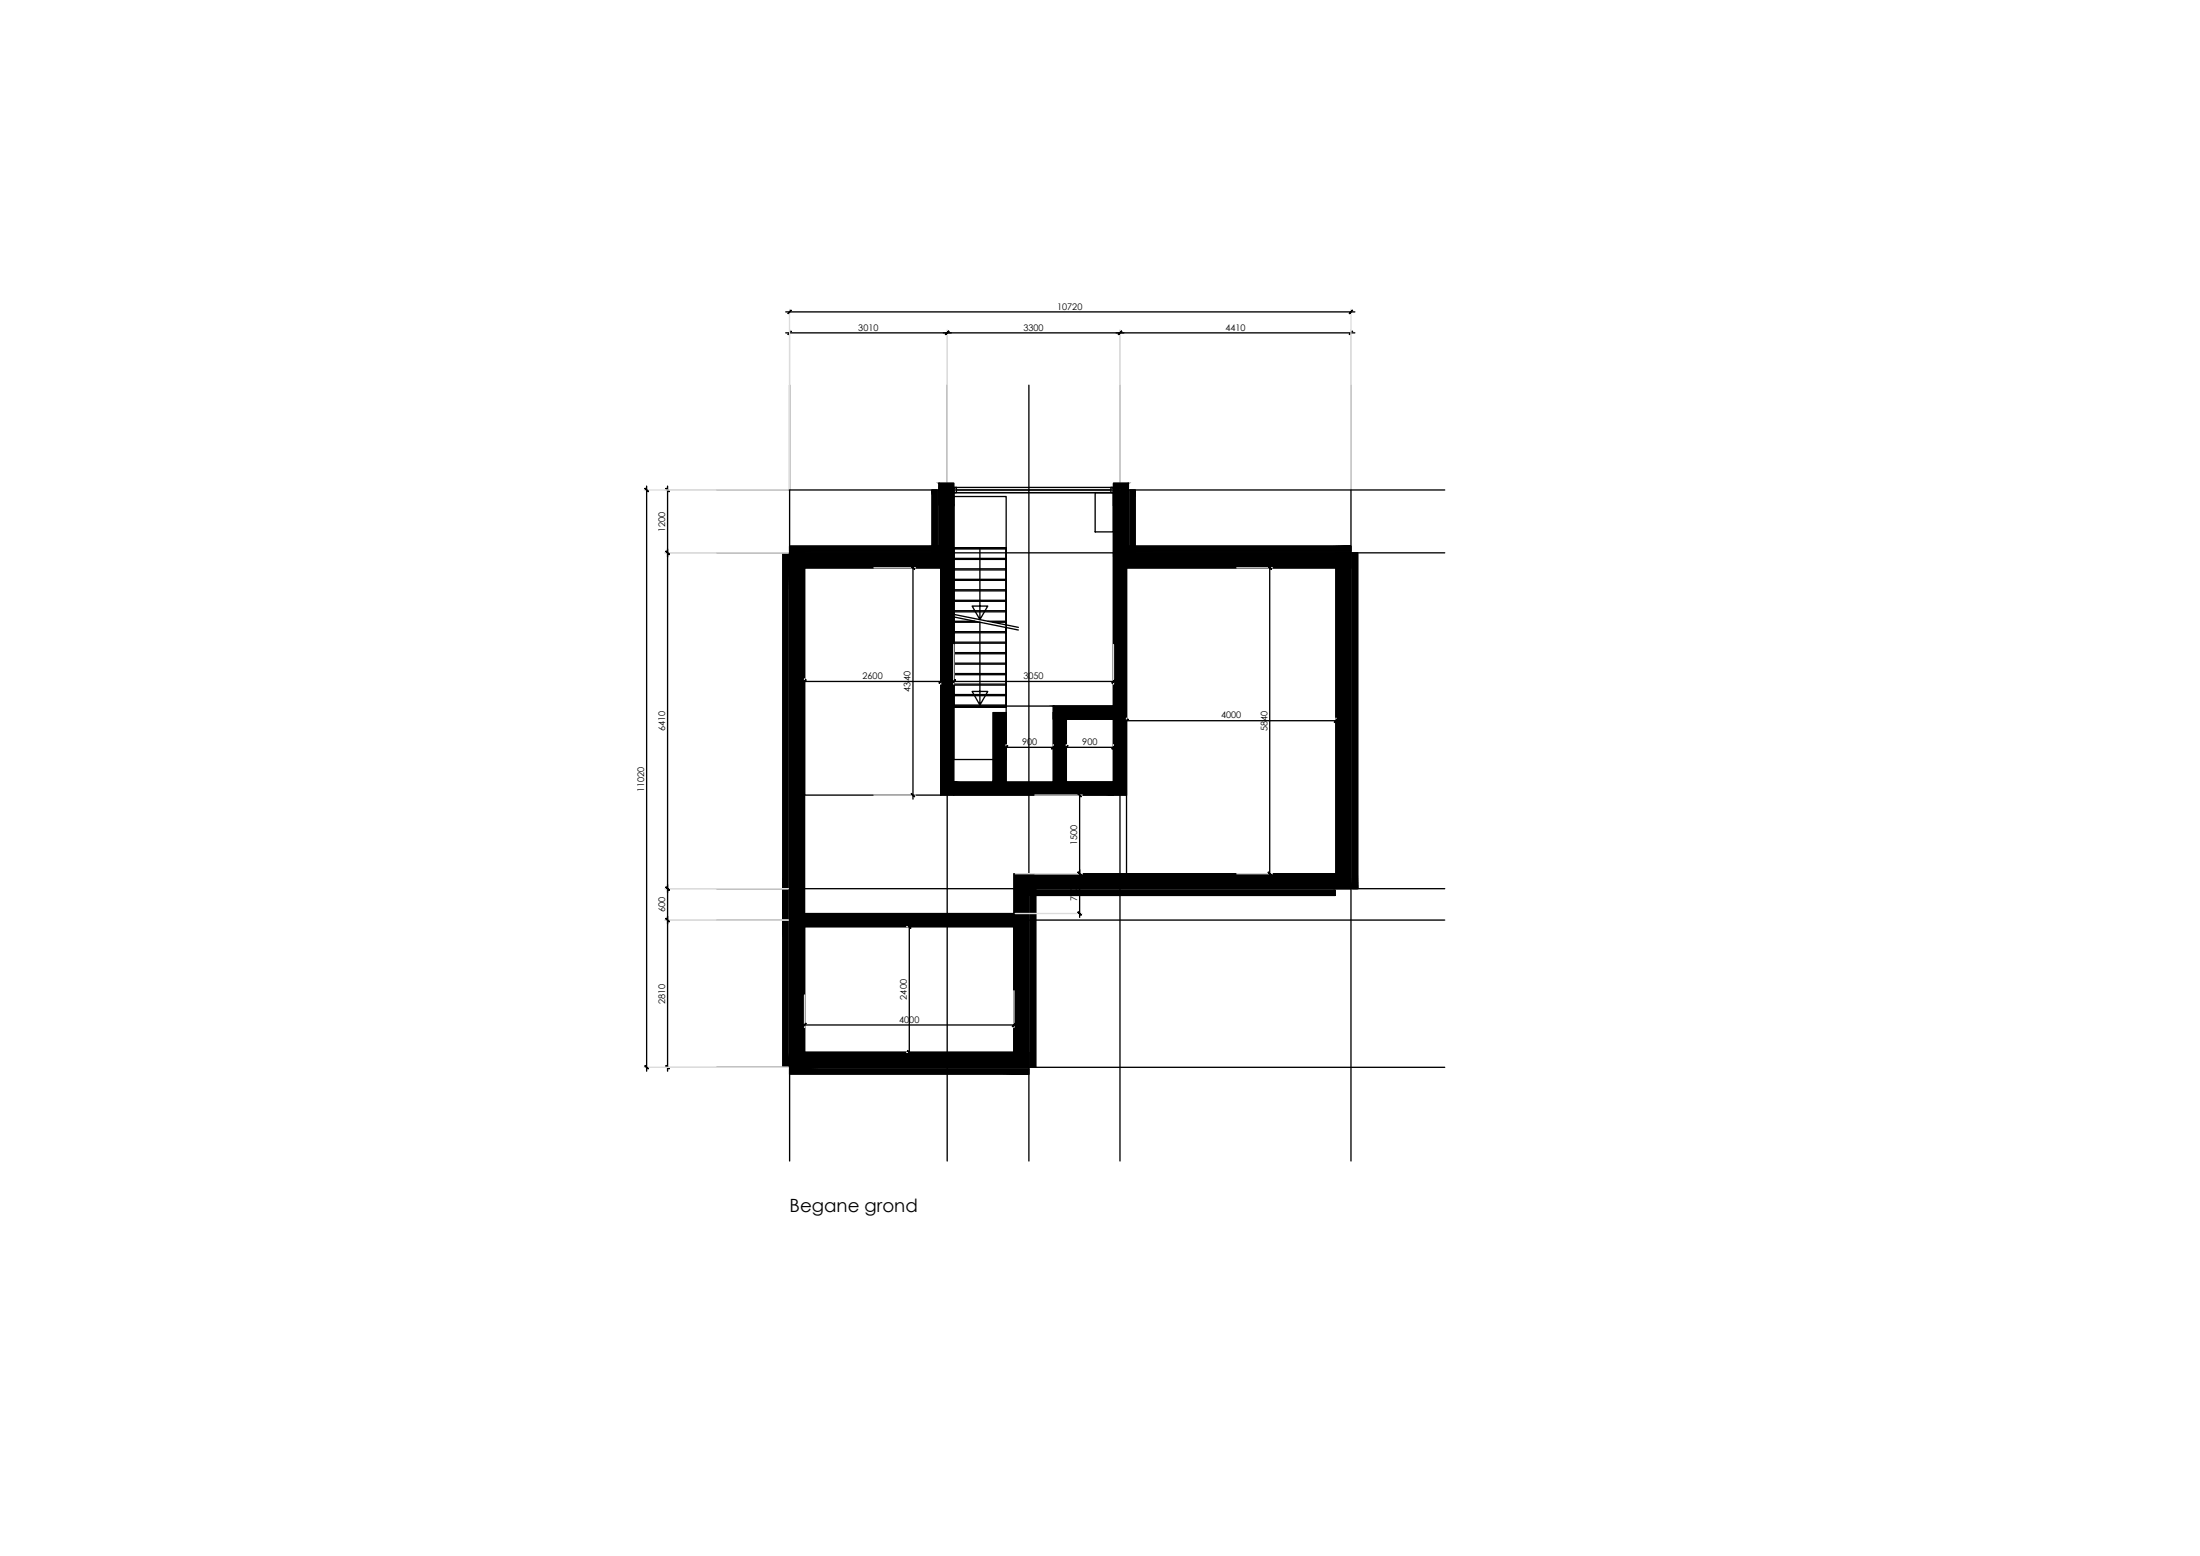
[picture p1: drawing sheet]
<svg xmlns="http://www.w3.org/2000/svg" width="420mm" height="297mm" viewBox="0 0 420 297" stroke-linecap="round" stroke-linejoin="round" font-family="sans-serif">
<!-- layer: 25 -->
<g fill="none" stroke="#000" stroke-width=".25">
<path d="M178 93.5h1v12h-1zM179.3 93.5h2.8v12h-2.8zM179.3 93.5h2.8v2.9h-2.8zM179.3 92.2h2.8v1h-2.8zM182.1 93h30.5v1h-30.5zM182.1 93h.6v1h-.6zM182.7 93.5h29.5M212.2 93h.4v1h-.4zM212.6 93.5h2.9v12h-2.9zM212.6 93.5h2.9v2.9h-2.9zM212.6 92.2h2.9v1h-2.9zM215.8 93.5h1v12h-1z"/>
<path d="M149.5 105.5h1v70.1h-1zM150.8 105.5h2.9v70.1h-2.9zM150.8 105.5h28.8v2.9h-28.8zM150.8 104.2h28.8v1h-28.8zM179.6 105.5h2.5v46.3h-2.5zM212.6 105.5h2.5v46.3h-2.5zM213.9 105.5h44.1v2.9h-44.1zM213.9 104.2h44.1v1h-44.1zM255.2 105.5h2.8v64.2h-2.8zM258.3 105.5h1v64.2h-1zM189.7 136h2.5v13.3h-2.5zM201.2 136h2.5v13.3h-2.5z"/>
<path d="M201.2 134.8h11.4v2.5h-11.4zM182.1 149.3h30.5v2.5h-30.5zM149.5 175.6h1v28.2h-1zM150.8 175.6h2.9v28.2h-2.9zM153.7 174.4h39.9v2.5h-39.9zM193.6 166.8h2.9v37h-2.9zM194.1 166.8h60.9v2.9h-60.9zM194.1 169.9h60.9v1h-60.9zM196.8 166.8h1v37h-1zM150.8 200.9h45.7v2.9h-45.7zM150.8 204h45.7v1h-45.7z"/>
</g>
<!-- layer: 0 -->
<g fill="#000" stroke="#000" stroke-width=".19">
<path d="M151.1 59.2l-.6 .7zM150.5 59.8l.6-.6z"/>
<path d="M258.3 59.2l-.6 .7zM258.3 59.2l-.6 .7z"/>
<path d="M151.1 63.2l-.6 .7zM150.5 63.8l.6-.6z"/>
<path d="M180.6 63.8l.6-.6zM181.2 63.2l-.6 .7z"/>
<path d="M181.2 63.2l-.6 .7zM180.6 63.8l.6-.6z"/>
<path d="M213.6 63.8l.6-.6zM214.2 63.2l-.6 .7z"/>
<path d="M214.2 63.2l-.6 .7zM214.2 63.2l-.6 .7z"/>
<path d="M257.7 63.8l.6-.6zM258.3 63.2l-.6 .7z"/>
<path d="M123.2 93.3l.6 .5zM123.2 93.3l.6 .5z"/>
<path d="M127.2 93.3l.6 .5zM127.2 93.3l.6 .5z"/>
<path d="M178 93.5h1v12zM178 93.5v12h1z"/>
<path d="M179.3 93.5v2.9h2.8zM179.3 93.5h2.8v2.9z"/>
<path d="M179.3 92.2v1h2.8zM179.3 92.2h2.8v1z"/>
<path d="M179.3 93.5h2.8v12zM179.3 93.5v12h2.8z"/>
<path d="M212.6 93.5v12l2.9-12zM215.5 93.5v12h-2.9z"/>
<path d="M212.6 96.4l2.9-2.9v2.9zM212.6 93.5v2.9l2.9-2.9z"/>
<path d="M212.6 93.2l2.9-1v1zM212.6 92.2v1l2.9-1z"/>
<path d="M215.8 93.5v12l1-12zM216.8 93.5v12h-1z"/>
<path d="M127.2 105.2l.6 .6zM127.2 105.3l.6 .5z"/>
<path d="M127.2 105.3l.6 .5zM127.2 105.3l.6 .5z"/>
<path d="M174 108.1l.7 .5zM174 108.1l.7 .5z"/>
<path d="M150.8 108.4l28.8-2.9v2.9zM150.8 105.5v2.9l28.8-2.9z"/>
<path d="M150.8 105.2l28.8-1v1zM150.8 104.2v1l28.8-1z"/>
<path d="M242.2 108.1l.6 .5zM242.2 108.1l.6 .5z"/>
<path d="M213.9 108.4l44.1-2.9v2.9zM213.9 105.5v2.9l44.1-2.9z"/>
<path d="M213.9 105.2l44.1-1v1zM213.9 104.2v1l44.1-1z"/>
<path d="M153.9 129.8l-.5 .6zM153.9 129.8l-.5 .6z"/>
<path d="M179.3 130.4l.6-.6zM179.9 129.8l-.5 .6z"/>
<path d="M182.4 129.8l-.5 .6zM182.4 129.8l-.5 .6z"/>
<path d="M189.7 136v13.3l2.5-13.3zM192.2 136v13.3h-2.5z"/>
<path d="M201.2 136v13.3l2.5-13.3zM203.7 136v13.3h-2.5z"/>
<path d="M212.9 129.8l-.5 .6zM212.9 129.8l-.5 .6z"/>
<path d="M201.2 134.8l11.4 2.5v-2.5zM201.2 134.8l11.4 2.5h-11.4z"/>
<path d="M215.4 137.3l-.5 .6zM215.4 137.3l-.5 .6z"/>
<path d="M254.8 137.9l.6-.6zM255.4 137.3l-.5 .6z"/>
<path d="M174 151.5l.7 .6zM174 151.5l.7 .6z"/>
<path d="M182.1 105.5l-2.5 46.3h2.5zM179.6 105.5h2.5l-2.5 46.3z"/>
<path d="M192.4 142.3l-.5 .7zM192.4 142.3l-.5 .7z"/>
<path d="M200.8 142.9l.6-.6zM201.4 142.3l-.5 .7z"/>
<path d="M203.9 142.3l-.5 .7zM203.9 142.3l-.5 .7z"/>
<path d="M205.9 151.5l.6 .6zM205.9 151.5l.6 .6z"/>
<path d="M212.9 142.3l-.5 .7zM212.9 142.3l-.5 .7z"/>
<path d="M212.6 105.5l2.5 46.3h-2.5zM212.6 105.5l2.5 46.3v-46.3z"/>
<path d="M182.1 149.3l30.5 2.5v-2.5zM182.1 149.3l30.5 2.5h-30.5z"/>
<path d="M127.2 169.3l.6 .6zM127.2 169.4l.6 .5z"/>
<path d="M127.2 175.3l.6 .6zM127.2 175.4l.6 .5z"/>
<path d="M127.2 169.4l.6 .5zM127.2 169.4l.6 .5z"/>
<path d="M127.2 175.4l.6 .5zM127.2 175.4l.6 .5z"/>
<path d="M149.5 175.6h1v28.2zM149.5 175.6v28.2h1z"/>
<path d="M150.5 105.5l-1 70.1h1zM149.5 105.5h1l-1 70.1z"/>
<path d="M150.8 175.6h2.9v28.2zM150.8 175.6v28.2h2.9z"/>
<path d="M153.7 105.5l-2.9 70.1h2.9zM150.8 105.5h2.9l-2.9 70.1z"/>
<path d="M173.3 176.6l.7 .6zM173.3 176.6l.7 .6z"/>
<path d="M153.7 174.4l39.9 2.5v-2.5zM153.7 174.4l39.9 2.5h-39.9z"/>
<path d="M193.6 166.8v37l2.9-37zM196.5 166.8v37h-2.9z"/>
<path d="M196.8 166.8v37l1-37zM197.8 166.8v37h-1z"/>
<path d="M205.9 166.5l.6 .6zM205.9 166.5l.6 .6z"/>
<path d="M205.9 174.1l.6 .6zM205.9 174.1l.6 .6z"/>
<path d="M205.9 166.5l.6 .6zM205.9 166.5l.6 .6z"/>
<path d="M242.2 166.5l.6 .6zM242.2 166.5l.6 .6z"/>
<path d="M194.1 166.8l60.9 2.9v-2.9zM194.1 166.8l60.9 2.9h-60.9z"/>
<path d="M194.1 169.9l60.9 1v-1zM194.1 169.9l60.9 1h-60.9z"/>
<path d="M255.2 105.5l2.8 64.2h-2.8zM255.2 105.5l2.8 64.2v-64.2z"/>
<path d="M258.3 105.5l1 64.2h-1zM258.3 105.5l1 64.2v-64.2z"/>
<path d="M153.9 195.3l-.5 .7zM153.9 195.3l-.5 .7z"/>
<path d="M193.9 195.3l-.5 .7zM193.9 195.3l-.5 .7z"/>
<path d="M123.2 203.4l.6 .6zM123.2 203.5l.6 .5z"/>
<path d="M127.2 203.4l.6 .6zM127.2 203.5l.6 .5z"/>
<path d="M173.4 200.6l.6 .6zM173.3 200.6l.7 .6z"/>
<path d="M150.8 200.9l45.7 2.9v-2.9zM150.8 200.9l45.7 2.9h-45.7z"/>
<path d="M150.8 204l45.7 1v-1zM150.8 204l45.7 1h-45.7z"/>
</g>
<g fill="none" stroke="#000" stroke-width=".25">
<path d="M182.1 94.8h10.1v10h-10.1zM182.1 94h30.5v40.8h-30.5zM209.2 94h3.4v7.5h-3.4zM153.7 108.4h25.9v43.4h-25.9zM179.8 116.8l14.7 3M179.8 117.3l14.7 3M182.1 104.6h10.1v2.2h-10.1zM182.1 106.6h10.1v2.2h-10.1zM182.1 108.6h10.1v2.2h-10.1zM182.1 110.6h10.1v2.2h-10.1zM182.1 112.6h10.1v2.2h-10.1zM182.1 114.6h10.1v2.2h-10.1z"/>
<path d="M182.1 104.6h10.1v30.4h-10.1zM186.2 118.6h-4.1v2.2h10.1v-1v15.2h-10.1v-17.2v1h5M188.6 118.6h3.6v.7v-14.7h-10.1v12.7v-.7h10.1v2.2h-2.6M215.1 108.4h40.1v58.4h-40.1zM182.1 120.6h10.1v2.2h-10.1zM182.1 122.6h10.1v2.2h-10.1zM182.1 124.6h10.1v2.2h-10.1zM182.1 126.6h10.1v2.2h-10.1zM182.1 128.6h10.1v2.2h-10.1zM182.1 130.6h10.1v2.2h-10.1zM182.1 132.6h10.1v2.2h-10.1zM182.1 134.6h10.1v.4h-10.1z"/>
<path d="M182.1 135h10.1v10h-10.1zM203.7 137.3h8.9v12h-8.9zM153.7 176.9h39.9v24h-39.9z"/>
</g>
<!-- layer: DIMENSION -->
<g fill="none" stroke="#000" stroke-width=".25">
<path d="M150.1 59.5h108.6M150.1 63.5h108.6M123.5 92.8v111.7M127.5 92.8v111.7M174.4 107.6v44.9M180.9 105.5v46.3M213.9 105.5v46.3M242.5 107.6v59.9M152.9 130.1h27.5M181.4 130.1h32M190.9 136v13.3M201.2 136h11.4"/>
<path d="M202.4 136v13.3M214.4 137.6h41.5M182.1 150.5h30.5M191.4 142.7h10.5M202.9 142.7h10.5M206.2 151v24.1M153.7 175.6h39.9M173.7 176.1v25.5M152.9 195.7h41.5"/>
</g>
<!-- layer: 18 -->
<path d="M187.1 104.6v13.7l-1.4-2.6h2.9l-1.5 2.6M187.1 118.8v15.8l-1.4-2.6h2.9l-1.5 2.6" fill="none" stroke="#000" stroke-width=".25"/>
<!-- layer: STRAMIEN -->
<path d="M150.8 73.5v148.1M180.9 73.5v148.1M196.5 73.5v148.1M213.9 73.5v148.1M258 73.5v148.1M136.9 93.5h139M136.9 105.5h139M136.9 169.7h139M136.9 175.6h139M136.9 203.8h139" fill="none" stroke="#000" stroke-width=".25"/>
<!-- layer: DIMENSION -->
<g fill="none" stroke="#dbdbdb" stroke-width=".25">
<path d="M150.8 59v34.3M258 59v34.3M180.9 63v30.3M213.9 63v30.3M123 93.5h27.5M127 105.5h23.5M166.9 108.4h7.9M236.2 108.4h6.8M153.7 129.6v.2M179.6 130.3v.3M182.1 123v7.6M212.6 123v7.6"/>
<path d="M215.1 137.1v.2M255.2 137.1v.2M166.9 151.8h7.9M192.2 142.2v.2M197.6 151.8h9.1M201.2 142.2v.2M203.7 142.2v.2M212.6 142.2v.2M127 169.7h23.5M127 175.6h23.5M173.2 176.9h.2M193.9 166.8h12.8"/>
<path d="M193.9 174.4h12.8M236.2 166.8h6.8M153.7 189.9v6.3M193.6 189.1v7.1M123 203.8h27.5M173.2 200.9h.2"/>
</g>
<text font-size="3.5" x="150.8" y="231.4">Begane grond</text>
<g font-size="1.7">
<text x="201.9" y="59.1">10720</text>
<text x="163.9" y="63.1">3010</text>
<text x="195.5" y="63.1">3300</text>
<text x="234" y="63.1">4410</text>
<text x="127" y="101.6" transform="rotate(-90 127 101.6)">1200</text>
<text x="164.7" y="129.6">2600</text>
<text x="195.5" y="129.6">3050</text>
<text x="173.9" y="132" transform="rotate(-90 173.9 132)">4340</text>
<text x="233.2" y="137.1">4000</text>
<text x="127" y="139.6" transform="rotate(-90 127 139.6)">6410</text>
<text x="195.2" y="142.2">900</text>
<text x="206.7" y="142.2">900</text>
<text x="242" y="139.5" transform="rotate(-90 242 139.5)">5840</text>
<text x="123" y="151.2" transform="rotate(-90 123 151.2)">11020</text>
<text x="205.7" y="161.3" transform="rotate(-90 205.7 161.3)">1500</text>
<text x="205.7" y="172.1" transform="rotate(-90 205.7 172.1)">760</text>
<text x="127" y="174.1" transform="rotate(-90 127 174.1)">600</text>
<text x="127" y="191.6" transform="rotate(-90 127 191.6)">2810</text>
<text x="173.2" y="190.8" transform="rotate(-90 173.2 190.8)">2400</text>
<text x="171.7" y="195.2">4000</text>
</g>
</svg>
